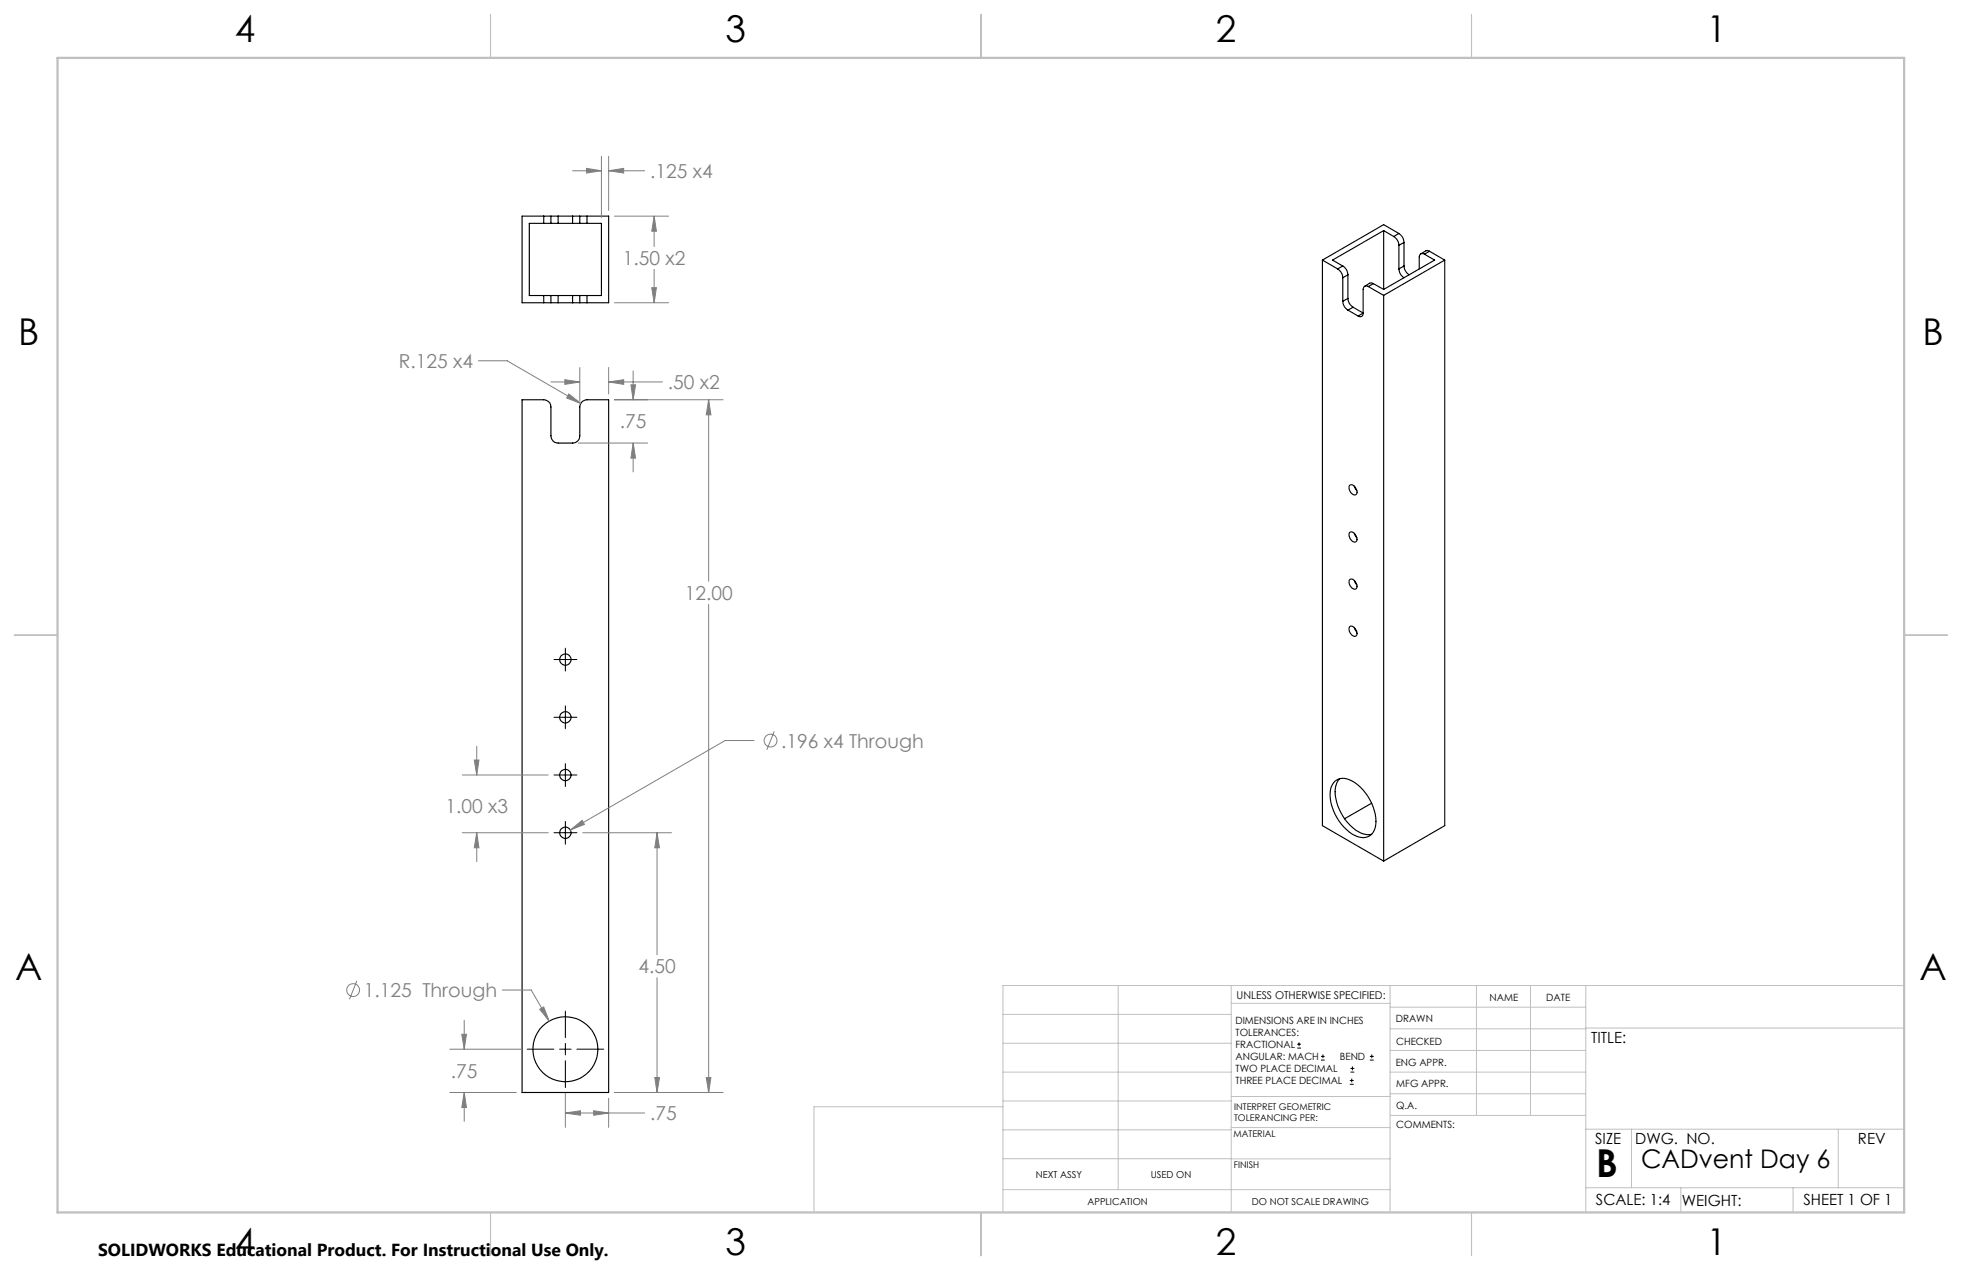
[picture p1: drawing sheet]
<svg xmlns="http://www.w3.org/2000/svg" width="432mm" height="279mm" viewBox="0 0 432 279" stroke-linecap="round" stroke-linejoin="round" font-family="sans-serif">
<g fill="none" stroke="#000" stroke-width=".25">
<path d="M119.7 47.6h1.5M119.7 49.1h1.5M119.7 47.6h-4.8v19h4.8M119.7 49.1h-3.2v15.9h3.2M119.7 47.6v1.5M121.2 47.6h1.6M121.2 49.1h1.6M121.2 47.6v1.5M122.8 47.6h3.2M122.8 49.1h3.2M122.8 47.6v1.5M126 47.6h1.6"/>
<path d="M126 49.1h1.6M126 47.6v1.5M127.6 47.6h1.6M127.6 49.1h1.6M127.6 47.6v1.5M129.2 47.6h4.7v19h-4.7M129.2 49.1h3.2v15.9h-3.2M129.2 47.6v1.5M291 57.2v124.4l13.5 7.8M291 57.2l3.4 2M294.4 59.2a2.42 2.42 0 0 1 1.1 1.9M295.5 58.5a2.29 2.29 0 0 1 1.2 2"/>
<path d="M295.5 58.5l-1.1 .7M304.5 50.7v13M304.5 50.7l-11.2 6.5 2.2 1.3M304.5 50.7l2.2 1.3M306.7 52a2.42 2.42 0 0 1 1.2 2M307.9 59.2a2.42 2.42 0 0 0 1.1 1.9M307.9 51.4a2.42 2.42 0 0 1 1.1 1.9M307.9 51.4l-3.4-2-13.5 7.8M307.9 51.4l-1.2 .6M307.9 54v5.2M309 58.5a2.42 2.42 0 0 0 1.1 2M309 53.3l-1.1 .7"/>
<path d="M309 58.5l-1.1 .7M309 53.3v5.2M313.5 55.9a.7 .7 0 0 0-.8-.1 .7 .7 0 0 0-.4 .8v2.6M313.5 55.9l2.2 1.3-11.2 6.5M314.6 55.3l-.4-.2-.4 .1-1.1 .6M314.6 55.3l-1.1 .6M314.6 55.3l3.4 1.9M318 57.2l-13.5 7.8M318 57.2v124.4l-13.5 7.8M119.7 65h1.5M119.7 66.6h1.5M119.7 65v1.6"/>
<path d="M121.2 65h1.6M121.2 66.6h1.6M121.2 65v1.6M122.8 65h3.2M122.8 66.6h3.2M122.8 65v1.6M126 65h1.6M126 66.6h1.6M126 65v1.6M127.6 65h1.6M127.6 66.6h1.6M127.6 65v1.6"/>
<path d="M129.2 65v1.6M295.5 66.3a2.42 2.42 0 0 0 1.2 1.9M295.5 61.1v5.2M296.7 65.7a2.42 2.42 0 0 0 1.1 1.9M296.7 68.2l2.2 1.3M296.7 60.5l-1.2 .6M296.7 65.7l-1.2 .6M296.7 60.5v5.2M297.8 67.6l-1.1 .6M297.8 67.6l2.2 1.3M300 68.9a.67 .67 0 0 1-.3 .7 .67 .67 0 0 1-.8-.1M300 68.9l-1.1 .6"/>
<path d="M301.1 63a.7 .7 0 0 0-.8 0 .7 .7 0 0 0-.3 .7v5.2M301.1 63l3.4 2M302.3 62.4l-.5-.2-.4 .1-1 .7M302.3 62.4l-1.2 .6M302.3 62.4l2.2 1.3M304.5 65v124.4M114.9 87.9h4.8a1.63 1.63 0 0 1 1.5 1.6v6.4a1.57 1.57 0 0 0 1.6 1.6h3.2a1.57 1.57 0 0 0 1.6-1.6v-6.4a1.63 1.63 0 0 1 1.6-1.6h4.7v152.4h-19zM297 117.2a.81 .81 0 0 1 1.3 .5l.2 .3a.71 .71 0 0 1 .2 .8 .71 .71 0 0 1-.8 .4l-.8-.7-.2-.7zM297.1 106.7a1.45 1.45 0 0 1 1.5 1.8 .72 .72 0 0 1-.7 .4 .72 .72 0 0 1-.6-.5l-.4-1zM298.1 107l.5 .9M298.1 117.3l.5 1M297.1 127.5a1.45 1.45 0 0 1 1.5 1.8 .71 .71 0 0 1-.7 .3 .71 .71 0 0 1-.6-.5l-.4-.9z"/>
<path d="M297.1 137.8a1.49 1.49 0 0 1 1.4 2.1 1.32 1.32 0 0 1-1.6-1.7zM298.1 127.7l.5 1M298.1 138.1l.5 .9M293.8 171.8a3.5 3.5 0 0 1 4.4 .4 10.6 10.6 0 0 1 4.5 9.8 2.86 2.86 0 0 1-4.5 1.8 10.7 10.7 0 0 1-5.4-10 3.6 3.6 0 0 1 1-2zM294.8 171.3a5 5 0 0 0-.6 5.2 10.7 10.7 0 0 0 5.4 6.8 3.8 3.8 0 0 0 2.3 .3M301.9 176.7l-6 3.4"/>
<circle cx="124.5" cy="157.8" r="1.24"/>
<circle cx="124.5" cy="145.1" r="1.24"/>
<circle cx="124.5" cy="170.5" r="1.24"/>
<circle cx="124.5" cy="183.2" r="1.24"/>
<circle cx="124.4" cy="230.8" r="7.1"/>
</g>
<g fill="none" stroke="#808080" stroke-width=".22">
<path d="M126 37.6h6.4M129.1 37l3.3 .6-3.3 .5zM132.4 34.4v13.5M133.9 34.4v11.9M133.9 37.6h8M133.9 37.6l3.4-.6v1.1zM135.2 47.6h11.9M144 47.6v6.6M144 59.3v7.3M144 47.6l.5 3.3h-1.1zM105.3 79.4h6.3l16.2 9.4M135.2 66.6h11.9"/>
<path d="M143.4 63.3h1.1l-.5 3.3zM121.2 84h6.4M124.3 83.5l3.3 .5-3.3 .6zM125.2 86.7l2.6 2.1-3.1-1.2zM127.3 97.5h15.2M127.6 80.9v7.4M133.9 80.9v5.8M133.9 84h11.9M133.9 84l3.4-.5v1.1zM135.2 87.9h23.9M138.9 84.7h1l-.6 3.2zM139.3 81.6v6.3"/>
<path d="M139.3 97.5v6.3M139.3 97.5l.6 3.3h-1zM156 87.9v40M156 87.9l.5 3.4h-1.1zM156 132.9v107.4M101.7 170.5h18.9M104.4 167.2h1l-.5 3.3zM104.9 164.1v6.4M165.9 162.9h-6.3l-34.1 19.7M170.4 160.9l-1.6 4.1M101.7 183.2h18.9M104.9 183.2v6.3"/>
<path d="M104.9 183.2l.5 3.3h-1zM125.5 182.6l2.6-2.1 .5 .9zM128.2 183.2h19.6M144.6 183.2v26.8M144.6 183.2l.5 3.3h-1zM78.5 215.8l-1.6 4.1M110.6 217.8h6.3l4 6.8M144.6 215.1v25.2M99 230.8h15.8M101.6 227.5h1.1l-.5 3.3zM102.2 224.5v6.3M118.8 222l.9-.5 1.2 3.1z"/>
<path d="M144.1 237.1h1l-.5 3.2zM155.4 237.1h1.1l-.5 3.2zM99 240.3h14.6M102.2 240.3v6.4M102.2 240.3l.5 3.4h-1.1zM124.4 240.5v7.5M124.4 244.9h17.5M124.4 244.9l3.3-.5v1zM130.7 244.4l3.2 .5-3.2 .5zM133.9 241.6v6.4M135.2 240.3h23.9"/>
<circle cx="169.6" cy="162.9" r="1.41"/>
<circle cx="77.7" cy="217.8" r="1.41"/>
</g>
<g fill="none" stroke="#000" stroke-width=".22">
<path d="M121.9 145.1h5.1M121.9 157.8h5.1M124.4 142.6v5M124.4 155.3v5M121.9 170.5h5.1M124.4 168v5M121.9 183.2h5.1M124.4 180.7v5M116 230.8h5.9M123.2 230.8h2.5M124.4 222.4v5.9M124.4 229.6v2.5"/>
<path d="M124.4 233.4v5.9M127 230.8h5.9M285.5 230.6h.8M285.5 229.7h.8M285.9 229.3v.9M290.7 233.2h.8M290.7 232.4h.8M291.1 232v.8M297.1 238.5h.8M297.1 237.7h.8M297.2 235.9h.9M297.2 235.1h.9"/>
<path d="M297.5 237.3v.8M297.6 234.6v.9M301.5 233.2h.8M301.5 232.4h.8M301.9 232v.8"/>
</g>
<g fill="none" stroke="#c0c0c0" stroke-width=".22">
<path d="M246.1 216.8v44.9M271 216.8v49.9M305.9 216.8v49.9M324.9 216.8v28.6M336.8 216.8v28.6M349 216.8v49.9M419.1 216.8h-198.4v49.9M220.7 235.9h50.3M220.7 229.5h50.3M220.7 223.2h50.3M271 220.7h34.9M305.9 231.1h43.1"/>
<path d="M305.9 226.3h43.1M305.9 221.6h43.1M305.9 235.9h43.1M349 226.2h70.1M220.7 248.6h50.3M220.7 242.2h50.3M220.7 254.9h50.3M220.7 243.5h-41.6v23.2M271 255h34.9M271 248.1h35M271 241.2h35M305.9 240.6h43.1"/>
<path d="M306 245.4h43M349 248.4h70.1M359.1 248.4v12.9M404.6 248.4v12.9M220.7 261.7h85.2M349 261.3h70.1M369.9 261.3v5.4M394.6 261.3v5.4"/>
</g>
<path d="M108 3.2v9.5M215.9 3.2v9.5M323.8 3.2v9.5M3.1 139.7h9.6M419.1 139.7h9.5M108 266.7v9.6M215.9 266.7v9.6M323.8 266.7v9.6" fill="none" stroke="#c0c0c0" stroke-width=".25"/>
<path d="M12.7 12.7h406.4v254h-406.4z" fill="none" stroke="#c0c0c0" stroke-width=".5"/>
<path d="M156 87.9l.5 3.4h-1.1zM155.4 237.1h1.1l-.5 3.2zM124.4 244.9l3.3-.5v1zM130.7 244.4l3.2 .5-3.2 .5zM102.2 240.3l.5 3.4h-1.1zM101.6 227.5h1.1l-.5 3.3zM118.8 222l2.1 2.6-1.2-3.1zM104.9 183.2l.5 3.3h-1zM104.4 167.2h1l-.5 3.3zM125.5 182.6l3.1-1.2-.5-.9zM144.6 183.2l.5 3.3h-1zM144.1 237.1h1l-.5 3.2zM124.3 83.5l3.3 .5-3.3 .6zM133.9 84l3.4-.5v1.1zM139.3 97.5l.6 3.3h-1zM138.9 84.7h1l-.6 3.2zM125.2 86.7l-.5 .9 3.1 1.2zM143.4 63.3h1.1l-.5 3.3zM144 47.6l.5 3.3h-1.1zM129.1 37l3.3 .6-3.3 .5zM133.9 37.6l3.4-.6v1.1z" fill="#808080"/>
<text font-size="8.5" x="351.3" y="259">B</text>
<g font-size="8.1">
<text x="51.7" y="9.3">4</text>
<text x="159.7" y="9.3">3</text>
<text x="267.6" y="9.3">2</text>
<text x="375.6" y="9.3">1</text>
<text x="4" y="76">B</text>
<text x="423.1" y="76">B</text>
<text x="3.3" y="215.7">A</text>
<text x="422.4" y="215.7">A</text>
<text x="51.7" y="276">4</text>
<text x="159.7" y="276">3</text>
<text x="267.6" y="276">2</text>
<text x="375.6" y="276">1</text>
</g>
<text font-size="5.6" x="361.2" y="257">CADvent Day 6</text>
<g font-size="4.2" fill="#808080">
<text x="143.1" y="39.1">.125 x4</text>
<text x="137.1" y="58.3">1.50 x2</text>
<text x="87.8" y="81">R.125 x4</text>
<text x="147" y="85.6">.50 x2</text>
<text x="136.4" y="94.1">.75</text>
<text x="150.7" y="132">12.00</text>
<text x="171.9" y="164.5">.196 x4 Through</text>
<text x="98" y="178.8">1.00 x3</text>
<text x="140.5" y="214.2">4.50</text>
<text x="80.1" y="219.4">1.125 Through</text>
<text x="99.2" y="237.1">.75</text>
<text x="143.1" y="246.4">.75</text>
</g>
<text font-size="3.8" x="21.6" y="276.3">SOLIDWORKS Educational Product. For Instructional Use Only.</text>
<g font-size="3.4">
<text x="350.2" y="229.5">TITLE:</text>
<text x="351.1" y="251.6">SIZE</text>
<text x="359.9" y="251.6">DWG. NO.</text>
<text x="408.9" y="251.7">REV</text>
<text x="351.2" y="265.2">SCALE: 1:4</text>
<text x="370.1" y="265.3">WEIGHT:</text>
<text x="396.9" y="265.2">SHEET 1 OF 1</text>
</g>
<text font-size="2.4" x="272.2" y="219.7">UNLESS OTHERWISE SPECIFIED:</text>
<g font-size="2.2">
<text x="327.8" y="220.1">NAME</text>
<text x="340.3" y="220.2">DATE</text>
<text x="271.9" y="225.3">DIMENSIONS ARE IN INCHES</text>
<text x="271.9" y="227.9">TOLERANCES:</text>
<text x="307.2" y="224.9">DRAWN</text>
<text x="271.9" y="230.6">FRACTIONAL</text>
<text x="271.9" y="233.2">ANGULAR: MACH</text>
<text x="294.9" y="233.2">BEND</text>
<text x="307.3" y="229.8">CHECKED</text>
<text x="271.9" y="235.9">TWO PLACE DECIMAL</text>
<text x="271.9" y="238.5">THREE PLACE DECIMAL</text>
<text x="307.2" y="234.5">ENG APPR.</text>
<text x="307.3" y="239.2">MFG APPR.</text>
<text x="307.3" y="243.9">Q.A.</text>
<text x="307.3" y="248.1">COMMENTS:</text>
</g>
<g font-size="2.1">
<text x="227.9" y="259.2">NEXT ASSY</text>
<text x="253.3" y="259.2">USED ON</text>
<text x="239.3" y="265">APPLICATION</text>
<text x="275.5" y="265.1">DO NOT SCALE DRAWING</text>
</g>
<g font-size="2">
<text x="271.6" y="244.1">INTERPRET GEOMETRIC</text>
<text x="271.5" y="250.2">MATERIAL</text>
<text x="271.6" y="246.6">TOLERANCING PER:</text>
<text x="271.5" y="257">FINISH</text>
</g>
</svg>
